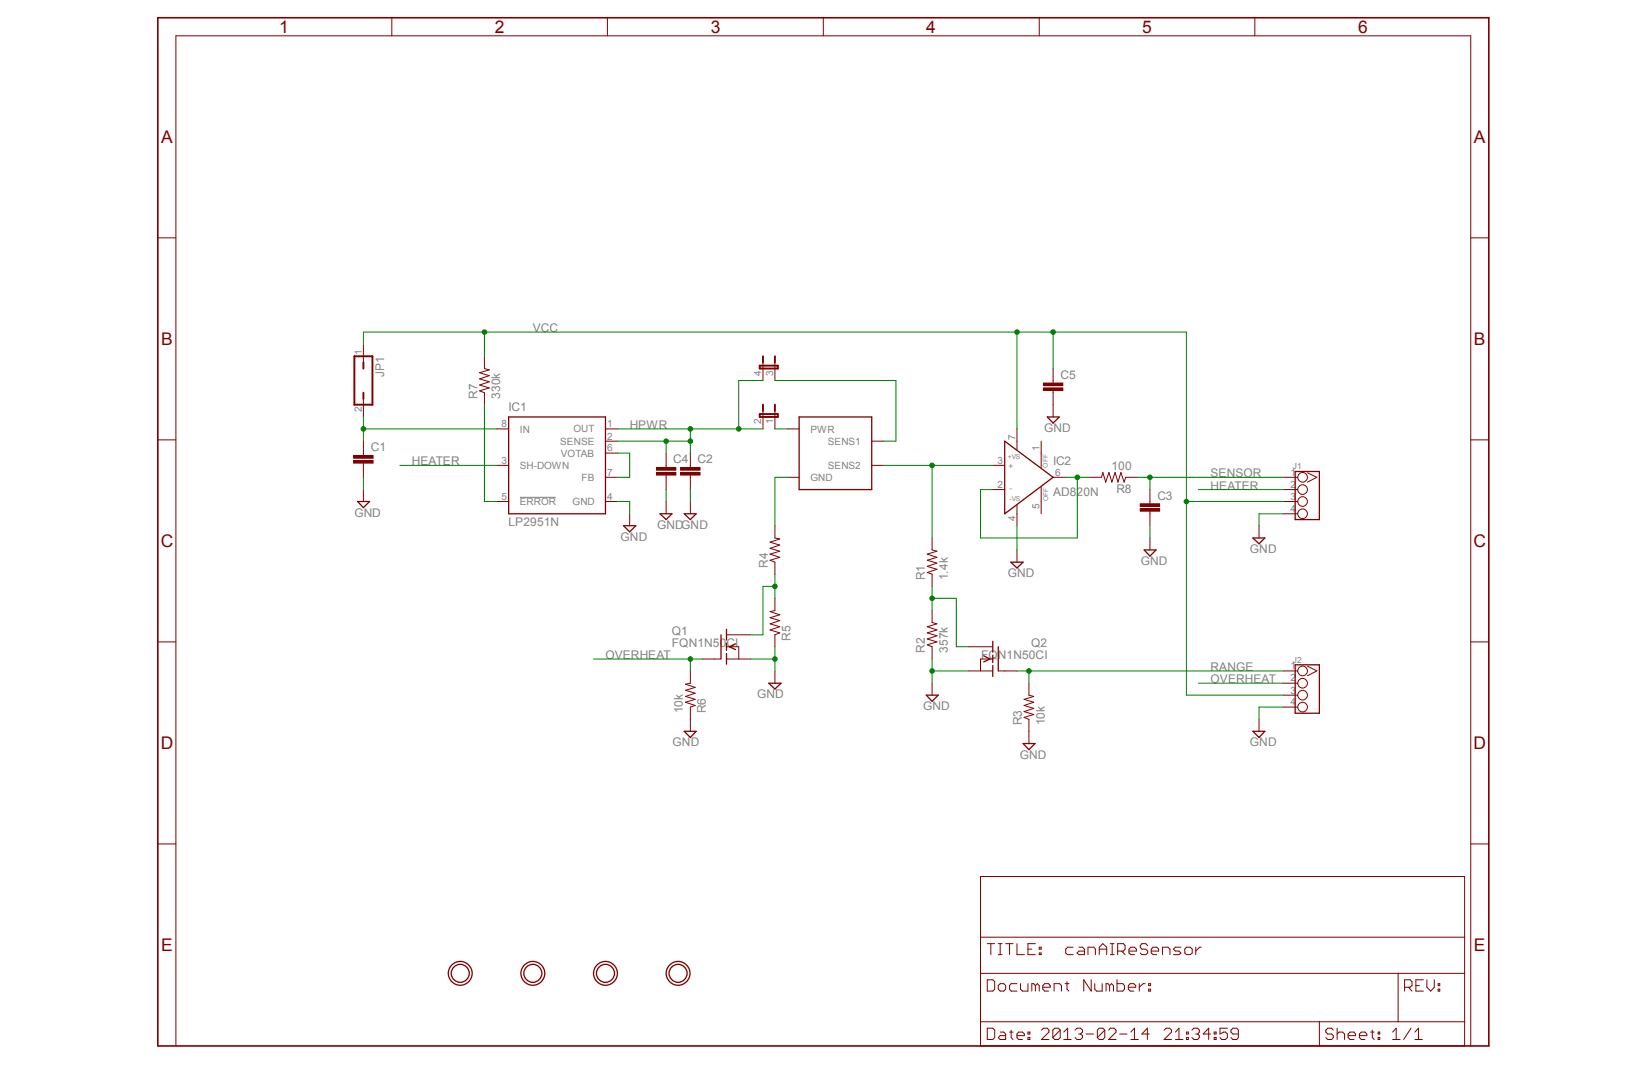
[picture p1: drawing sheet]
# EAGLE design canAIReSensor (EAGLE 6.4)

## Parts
C1  C-EU050-024X044  [C050-024X044]
C2  C-EU050-024X044  [C050-024X044]
C3  C-EU050-024X044  [C050-024X044]
C4  C-EU050-024X044  [C050-024X044]
C5  C-EU050-024X044  [C050-024X044]
IC1  LP2951N  [DIL08]
IC2  AD820N  [DIL08]
J1  TWIG-4P-2.0'90D'  [4P-2.0-90D]
J2  TWIG-4P-2.0'90D'  [4P-2.0-90D]
JP1  JP1Q  [JP1]
JP4  JP2QE  [JP2Q]
Q1  FQN1N50CI  [TO92-INLINE]
Q2  FQN1N50CI  [TO92-INLINE]
R1  1.4k  R-US_0204/7  [0204/7]
R2  357k  R-US_0204/7  [0204/7]
R3  10k  R-US_0204/7  [0204/7]
R4  R-US_0204/7  [0204/7]
R5  R-US_0204/7  [0204/7]
R6  10k  R-US_0204/7  [0204/7]
R7  330k  R-US_0204/7  [0204/7]
R8  100  R-US_0204/7  [0204/7]
U$1  E2V_MICS  [E2V_MICS]
U$2  MOUNTINGHOLE2.5  [MOUNTINGHOLE_2.5_PLATED]
U$3  MOUNTINGHOLE2.5  [MOUNTINGHOLE_2.5_PLATED]
U$4  MOUNTINGHOLE2.5  [MOUNTINGHOLE_2.5_PLATED]
U$5  MOUNTINGHOLE2.5  [MOUNTINGHOLE_2.5_PLATED]

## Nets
GND: C1.2 C2.2 C3.2 C4.2 C5.2 IC1.4(GND) IC2.4(-VS) J1.4 J2.4 Q1.3(S) Q2.3(S) R2.1 R3.1 R5.1 R6.1
HEATER: IC1.3(SH-DOWN) J1.2
HPWR: C2.1 C4.1 IC1.1(OUT) IC1.2(SENSE) JP4.2 JP4.4
N$1: Q2.1(D) R1.1 R2.2
N$2: R4.2 U$1.1(GND)
N$3: JP4.1 U$1.3(PWR)
N$4: IC1.6(VOTAB) IC1.7(FB)
N$5: C1.1 IC1.8(IN) JP1.2
N$6: Q1.1(D) R4.1 R5.2
N$7: IC1.5(!ERROR) R7.1
N$9: IC2.2(IN-) IC2.6(OUT) R8.2
OVERHEAT: J2.2 Q1.2(G) R6.2
RANGE: J2.1 Q2.2(G) R3.2
S1: JP4.3 U$1.4(SENS1)
S2: IC2.3(IN+) R1.2 U$1.2(SENS2)
SENSOR: C3.1 J1.1 R8.1
VCC: C5.1 IC2.7(+VS) J1.3 J2.3 JP1.1 R7.2
Unconnected: IC2.1(OFF) IC2.5(OFF)

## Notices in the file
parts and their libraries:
microbuilder: This work is placed in the public domain, and may be freely used for commercial and non-commercial work with the following conditions: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
